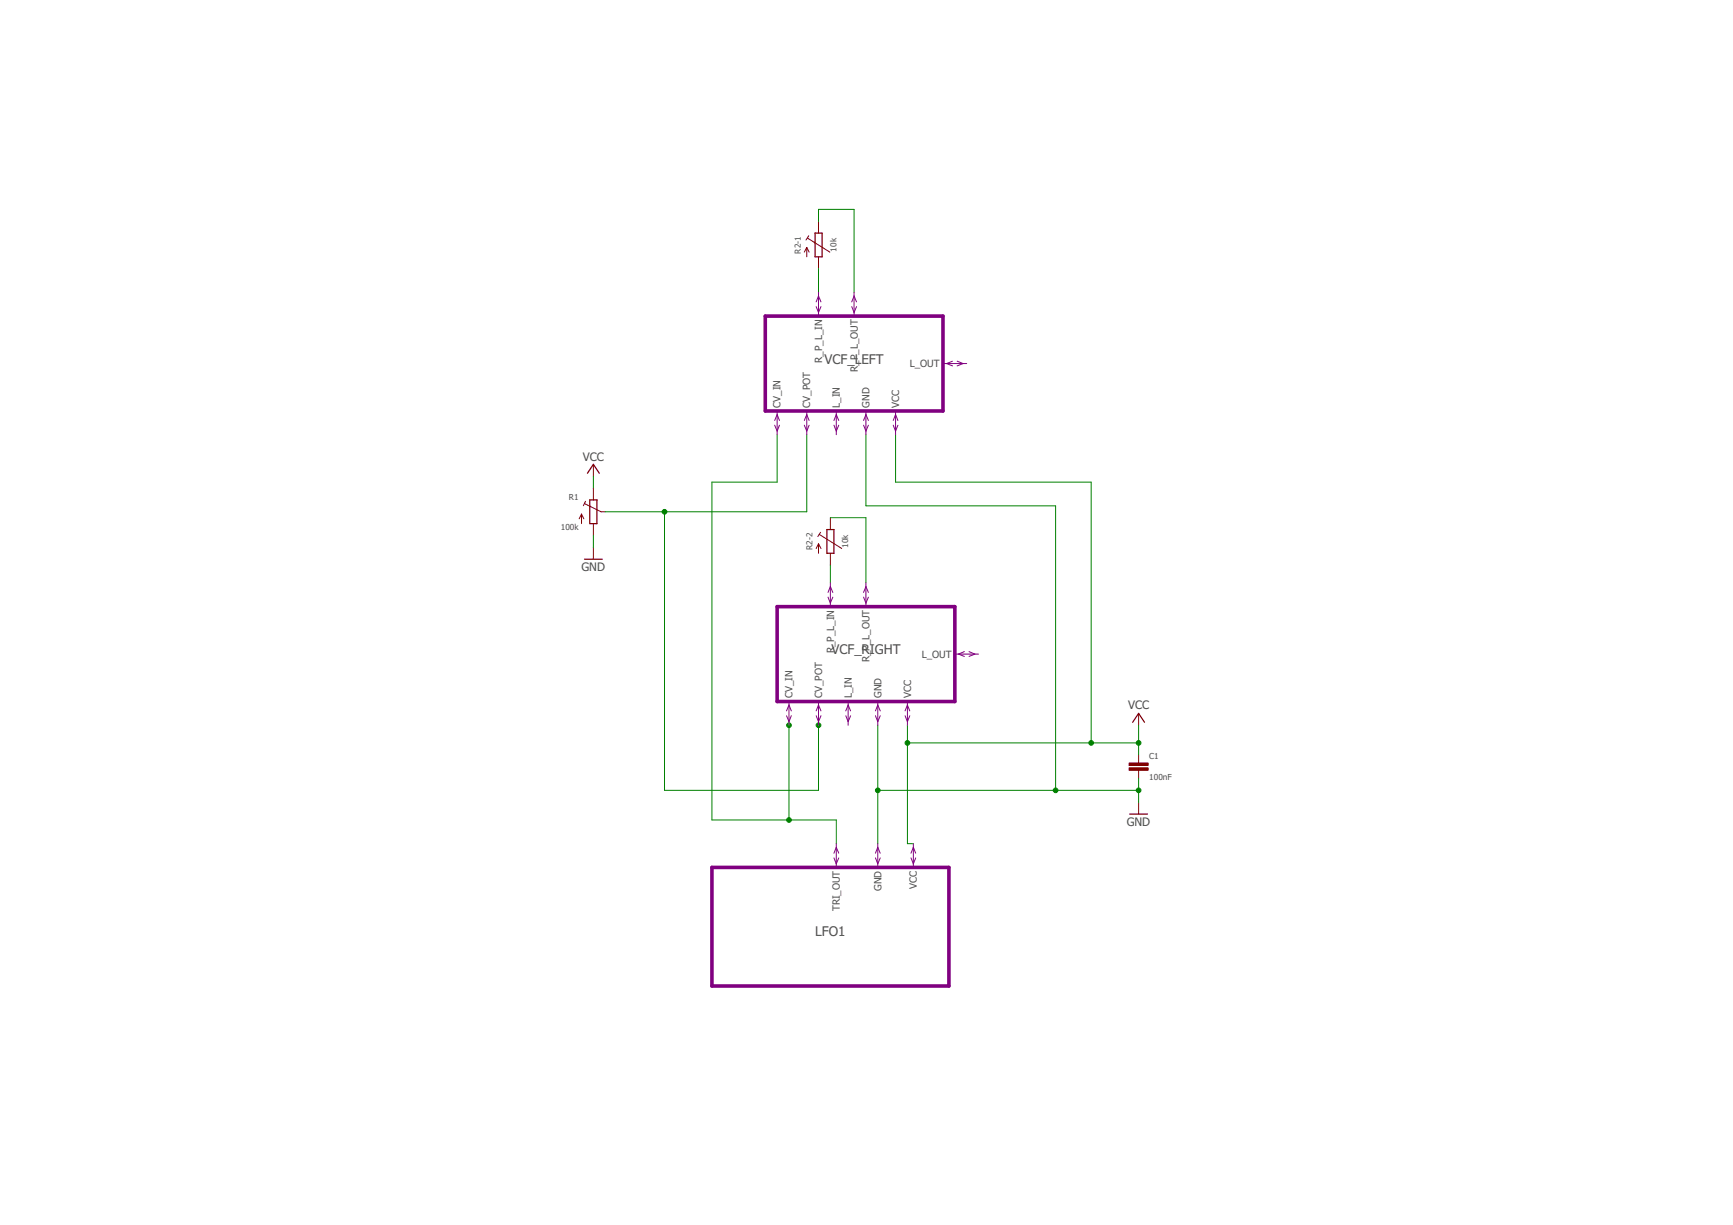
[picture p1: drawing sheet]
<svg xmlns="http://www.w3.org/2000/svg" width="297mm" height="210mm" viewBox="0 0 297 210" stroke-linecap="round" stroke-linejoin="round" font-family="sans-serif">
<path d="M139.7 39.9h1.2v4.1h-1.2zM100.2 95.8h3M100.7 81.1l1-1.5 1 1.5M101.1 85.7h1.2v4h-1.2zM141.7 90.7h1.2v4.1h-1.2zM193.6 139.5h3.1M194.1 123.8l1.1-1.6 1 1.6" fill="none" stroke="#800000" stroke-width=".21"/>
<g fill="none" stroke="#800000" stroke-width=".17">
<path d="M140.3 37.9v2M138.3 42.4v1.6M138.3 42.4l-.4 .8M138.3 42.4l.4 .8M138.4 40.8l3.8 2.4M138.6 40.4l-.4 .7M140.3 44v2M101.7 79.6v2M99.7 88.1v1.6M99.7 88.1l-.4 .8M99.7 88.1l.4 .8M100.2 86.3l2.8 1.4h.7"/>
<path d="M100.4 85.9l-.4 .8M101.7 83.6v2.1M101.7 89.7v2.1M101.7 93.8v2M140.3 93.2v1.6M140.3 93.2l-.4 .8M140.3 93.2l.4 .8M140.4 91.6l3.9 2.4M140.7 91.2l-.5 .7M142.3 88.7v2M142.3 94.8v2M195.2 122.2v2.1"/>
<path d="M195.2 129.3v1.5M195.2 132v1.4M195.2 137.5v2"/>
</g>
<g fill="#800000" stroke="#800000" stroke-width=".17">
<path d="M193.5 131.6h3.3v.4h-3.3z"/>
<path d="M193.5 130.7h3.3v.5h-3.3z"/>
</g>
<g fill="none" stroke="#008000" stroke-width=".17">
<path d="M140.3 37.9v-2h6.1v14.2M140.3 46v4.1M133.2 74.5v8.1h-11.2v57.9h21.3v4.1M138.3 74.5v13.2h-34.6M148.4 74.5v12.2h32.5v48.7M153.5 74.5v8.1h33.5v44.7M101.7 81.6v2M101.7 91.8v2M113.9 87.7v47.7h26.4v-11.1M142.3 88.7h6.1v11.2M142.3 96.8v3.1M135.2 124.3v16.2"/>
<path d="M150.5 135.4h44.7M150.5 124.3v20.3M155.5 127.3h39.7M155.5 124.3v20.3h1M195.2 124.3v5M195.2 133.4v4.1"/>
</g>
<g fill="#008000" stroke="#008000" stroke-width=".17">
<circle cx="195.2" cy="135.4" r=".4"/>
<circle cx="180.9" cy="135.4" r=".4"/>
<circle cx="150.5" cy="135.4" r=".4"/>
<circle cx="195.2" cy="127.3" r=".4"/>
<circle cx="187" cy="127.3" r=".4"/>
<circle cx="155.5" cy="127.3" r=".4"/>
<circle cx="113.9" cy="87.7" r=".4"/>
<circle cx="140.3" cy="124.3" r=".4"/>
<circle cx="135.2" cy="140.5" r=".4"/>
<circle cx="135.2" cy="124.3" r=".4"/>
</g>
<path d="M131.2 54.2h30.4v16.2h-30.4zM133.2 103.9h30.5v16.3h-30.5zM122 148.6h40.6v20.4h-40.6z" fill="none" stroke="#800080" stroke-width=".61"/>
<g fill="none" stroke="#800080" stroke-width=".17">
<path d="M139.9 52.5l.4 1.1 .4-1.1M139.9 51.7l.4-1 .4 1M140.3 50.1v4.1M146 52.5l.4 1.1 .4-1.1M146 51.7l.4-1 .4 1M146.4 50.1v4.1M132.8 72.1l.4-1.1 .4 1.1M132.8 72.9l.4 1 .4-1M133.2 70.4v4.1M137.9 72.1l.4-1.1 .4 1.1M137.9 72.9l.4 1 .4-1M138.3 70.4v4.1"/>
<path d="M142.9 72.1l.4-1.1 .5 1.1M142.9 72.9l.4 1 .5-1M143.3 70.4v4.1M148 72.1l.4-1.1 .4 1.1M148 72.9l.4 1 .4-1M148.4 70.4v4.1M153.1 72.1l.4-1.1 .4 1.1M153.1 72.9l.4 1 .4-1M153.5 70.4v4.1M161.6 62.3h4.1M163.3 61.9l-1.1 .4 1.1 .4M164.1 61.9l1 .4-1 .4"/>
<path d="M142.3 99.9v4M148.4 99.9v4M141.9 102.3l.4 1 .4-1M141.9 101.5l.4-1 .4 1M148 102.3l.4 1 .4-1M148 101.5l.4-1 .4 1M163.7 112.1h4M165.3 111.7l-1 .4 1 .4M166.1 111.7l1 .4-1 .4M134.8 121.8l.4-1 .4 1M134.8 122.6l.4 1.1 .4-1.1M135.2 120.2v4.1"/>
<path d="M139.9 121.8l.4-1 .4 1M139.9 122.6l.4 1.1 .4-1.1M140.3 120.2v4.1M145 121.8l.4-1 .4 1M145 122.6l.4 1.1 .4-1.1M145.4 120.2v4.1M150.1 121.8l.4-1 .4 1M150.1 122.6l.4 1.1 .4-1.1M150.5 120.2v4.1M155.1 121.8l.4-1 .4 1M155.1 122.6l.4 1.1 .4-1.1M155.5 120.2v4.1"/>
<path d="M142.9 147l.4 1 .5-1M142.9 146.2l.4-1 .5 1M143.3 144.6v4M150.1 147l.4 1 .4-1M150.1 146.2l.4-1 .4 1M150.5 144.6v4M156.1 147l.4 1 .5-1M156.1 146.2l.4-1 .5 1M156.5 144.6v4"/>
</g>
<g font-size="2.3" fill="#505050">
<text x="141.3" y="62.3">VCF_LEFT</text>
<text x="142.5" y="112.1">VCF_RIGHT</text>
<text x="139.7" y="160.4">LFO1</text>
</g>
<g font-size="2" fill="#505050">
<text x="99.9" y="79">VCC</text>
<text x="99.7" y="97.8">GND</text>
<text x="193.3" y="121.4">VCC</text>
<text x="193.1" y="141.5">GND</text>
</g>
<g font-size="1.7" fill="#505050">
<text x="140.9" y="62.2" transform="rotate(-90 140.9 62.2)">R_P_L_IN</text>
<text x="147" y="63.7" transform="rotate(-90 147 63.7)">R_P_L_OUT</text>
<text x="156" y="62.9">L_OUT</text>
<text x="133.8" y="69.9" transform="rotate(-90 133.8 69.9)">CV_IN</text>
<text x="138.9" y="69.9" transform="rotate(-90 138.9 69.9)">CV_POT</text>
<text x="144" y="69.9" transform="rotate(-90 144 69.9)">L_IN</text>
<text x="149" y="69.9" transform="rotate(-90 149 69.9)">GND</text>
<text x="154.1" y="69.9" transform="rotate(-90 154.1 69.9)">VCC</text>
<text x="143" y="111.9" transform="rotate(-90 143 111.9)">R_P_L_IN</text>
<text x="149" y="113.5" transform="rotate(-90 149 113.5)">R_P_L_OUT</text>
<text x="158" y="112.7">L_OUT</text>
<text x="135.8" y="119.6" transform="rotate(-90 135.8 119.6)">CV_IN</text>
<text x="140.9" y="119.6" transform="rotate(-90 140.9 119.6)">CV_POT</text>
<text x="146" y="119.6" transform="rotate(-90 146 119.6)">L_IN</text>
<text x="151.1" y="119.6" transform="rotate(-90 151.1 119.6)">GND</text>
<text x="156.1" y="119.6" transform="rotate(-90 156.1 119.6)">VCC</text>
<text x="151.1" y="152.7" transform="rotate(-90 151.1 152.7)">GND</text>
<text x="157.2" y="152.3" transform="rotate(-90 157.2 152.3)">VCC</text>
<text x="144" y="156.1" transform="rotate(-90 144 156.1)">TRI_OUT</text>
</g>
<g font-size="1.4" fill="#505050">
<text x="137.3" y="43.5" transform="rotate(-90 137.3 43.5)">R2-1</text>
<text x="143.4" y="43.1" transform="rotate(-90 143.4 43.1)">10k</text>
<text x="97.5" y="85.7">R1</text>
<text x="96.1" y="90.7">100k</text>
<text x="139.3" y="94.3" transform="rotate(-90 139.3 94.3)">R2-2</text>
<text x="145.4" y="93.9" transform="rotate(-90 145.4 93.9)">10k</text>
<text x="197" y="130">C1</text>
<text x="197" y="133.7">100nF</text>
</g>
</svg>
